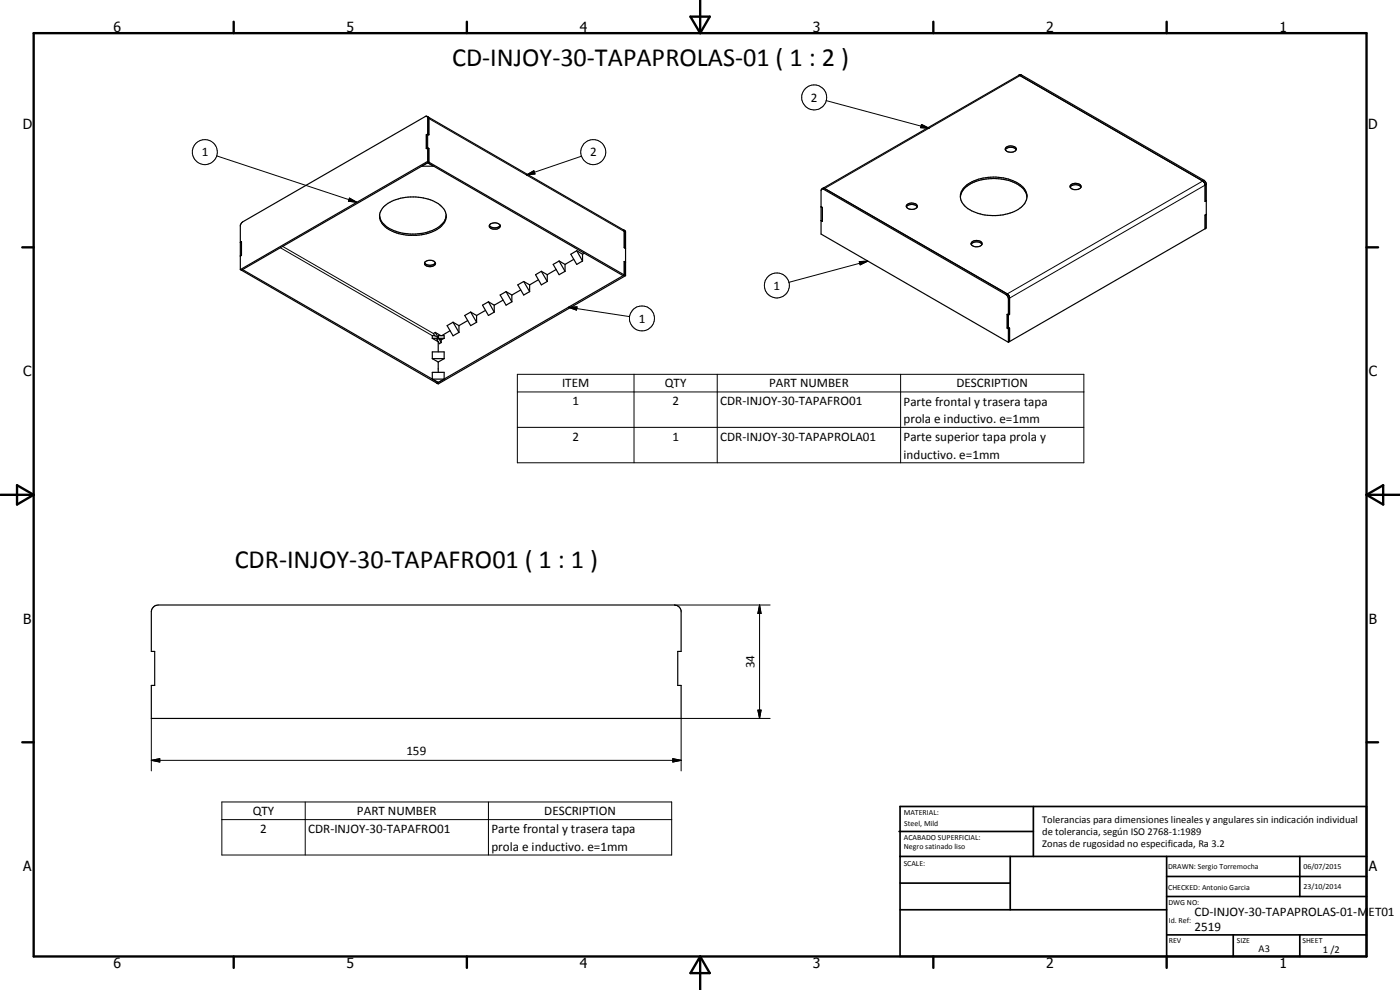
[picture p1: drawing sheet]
<svg xmlns="http://www.w3.org/2000/svg" width="420mm" height="297mm" viewBox="0 0 420 297" stroke-linecap="round" stroke-linejoin="round" font-family="sans-serif">
<g fill="none" stroke="#000" stroke-width=".35">
<path d="M128.1 34.9l.4 .2M128.5 35.1l.2 .3v5.1M128.5 35.1l58.6 33.9M305.7 22.6l.7-.2 54.9 31.7 .7 1.1v9.1l-.3 .2M305.7 22.6h.3l55 31.7 .5 .6 .2 .6v5l.3-.3M305.7 22.6l-58.7 33.9M126.6 49.9l1.7-1.1 1.8 1.1zM128 40.4v4.2M128 44.6l.3-.2 .4 .2M128 40.5l.3-.2 .4 .2M128 44.6h.1M128 40.4h.1"/>
<path d="M128 40.4l.3-.2 .4 .2M128.3 48.4v-13.1l-.4-.5-55.1 31.8-.7 1v13.3M128.3 48.8l58.7 33.9 .4-.2M128.3 48.4l.4 .2M128.3 48.4l-56.2 32.5M128.6 44.6h.1M128.6 40.4h.1M128.7 48.6l-.4 .2M128.7 44.6v4M128.7 48.6l58.7 33.9M128.7 48.6l-56.2 32.5M247 56.5l.5 .1 54.8 31.6 .7 1v5.2l-.4 .1-.3-.2"/>
<path d="M247 56.5l-.4 .2M288.2 59.1a6.1 6.1 0 0 1 4.9-4.7 14.4 14.4 0 0 1 13.9 2.2 4.4 4.4 0 0 1 1.2 2.5M289.3 56.3a13.9 13.9 0 0 1 14-2.3 6 6 0 0 1 4.9 4.8 5.7 5.7 0 0 1-4.4 4.9 14.6 14.6 0 0 1-14.2-1.9 3.8 3.8 0 0 1-.3-5.5zM301.7 45a2.07 2.07 0 0 1 3.3 0M302 44.2a2.21 2.21 0 0 1 3 .5 1.97 1.97 0 0 1-3.2 .4l-.1-.4zM321.2 56.2a2.07 2.07 0 0 1 3.2 0M321.3 55.6a2.13 2.13 0 0 1 3.1 .3 1.84 1.84 0 0 1-3 .5l-.3-.5zM72.2 72.7l.3-.2v4.1l-.3 .2M115.1 62.1a14.3 14.3 0 0 1 17.3-.3 4 4 0 0 1-.8 6.7 13.2 13.2 0 0 1-6.6 2.1 14.3 14.3 0 0 1-8.4-1.8 4.1 4.1 0 0 1-1.5-6.7zM127.4 78.9a2.14 2.14 0 0 0 3.2 0M127.5 78.6a1.85 1.85 0 0 1 3.2 .6 1.88 1.88 0 0 1-3.3-.2zM133.9 64.6a6.1 6.1 0 0 1-4.9 4.8 13.4 13.4 0 0 1-14.2-2.6l-.8-1.7"/>
<path d="M146.9 67.6a2.07 2.07 0 0 0 3.2 0M146.9 67.6a2.12 2.12 0 0 1 3.2 0M146.9 67.6a.99 .99 0 0 0 1.1 1.1 1.89 1.89 0 0 0 2.1-.7v-.4M167.8 78.3l-1.8 1 1.8 3.1 1.8-1M167.8 78.3l1.8 3.1M167.8 78.3l1.8 1M169.6 79.3v2.1M172.2 77.8l-2.6 1.5M173.1 75.2l1.7 3.1M173.1 75.2l1.7 1.1M173.1 75.2l-1.8 1.1 1.8 3 1.7-1M174.8 76.3v2"/>
<path d="M175.3 76l-.5 .3M187.1 69l.3 .3v5l.3 .2-.3-.2M187.1 69l.6 .5v13.2M187.7 78.7h.1M187.7 78.7l-.3-.3v4.1M246.4 62.1l.4 .2M246.4 62.1v8.1l56.2 32.5M246.5 66.2l.3 .2v-4.2l-.4-.2v-4.8l.2-.4 .4-.1 55.1 31.8 .5 1v9.1M246.5 62.1h-.1M272 62.1a2.07 2.07 0 0 1 3.2 0M272.1 61.5a2.12 2.12 0 0 1 3.2 .3 1.81 1.81 0 0 1-2.9 .7l-.4-.5zM291.5 73.3a2.06 2.06 0 0 1 3.2 0"/>
<path d="M291.6 72.7a2.05 2.05 0 0 1 3.1 .3 1.81 1.81 0 0 1-3 .6l-.3-.5zM361.7 64.5v4.1M361.7 68.6l-58.7 33.9M362 60.2h.1M362 64.3v.1M362 64.4v4l-.3 .2M362 64.4l-.3 .2M72.1 80.9l.4 .2M72.5 81.1l.3-.2 58.7 33.9M72.5 81.1l58.6 33.9M130.6 99.7l1.7 1M130.6 99.7l1 1.6"/>
<path d="M130.6 99.7l-.5 .4 .4 .6M135.1 99.2l-2.5 1.5M136 96.7l1.7 3M136 96.7l1.7 1M136 96.7l-1.8 1 1.8 3.1 1.7-1.1M137.7 97.7v2M140.4 96.2l-2.7 1.5M141.3 93.6l1.7 3.1M141.3 93.6l1.7 1.1M141.3 93.6l-1.8 1.1 1.8 3 1.7-1M143 94.7v2M145.7 93.1l-2.7 1.6"/>
<path d="M146.6 90.6l-1.8 1 1.8 3.1 1.7-1.1M146.6 90.6l1.7 3M146.6 90.6l1.7 1M148.3 91.6v2M151 90l-2.7 1.6M151.9 87.5l1.7 3.1M151.9 87.5l1.7 1M151.9 87.5l-1.8 1 1.8 3.1 1.7-1M153.6 88.5v2.1M156.3 87l-2.7 1.5M157.2 84.5l-1.8 1 1.8 3 1.8-1M157.2 84.5l1.8 3"/>
<path d="M157.2 84.5l1.8 1M159 85.5v2M161.6 83.9l-2.6 1.6M162.5 81.4l1.7 3.1M162.5 81.4l1.7 1M162.5 81.4l-1.8 1 1.8 3.1 1.7-1M164.2 82.4v2.1M166.9 80.9l-2.7 1.5M187.4 82.5l.3 .2M187.4 82.5l-56.3 32.5M187.7 82.7l-56.2 32.5-.4-.2M302.3 98.4l.3 .2"/>
<path d="M302.3 98.5l.3 .2M302.3 98.4v.1M302.6 98.7v4M303 94.3l-.4 .2-.3-.2v4.2M303 98.4l-.4 .2M303 98.4v4.1M303 98.5l-.4 .2M129.7 101.5l1.8 1v3.1M129.7 107.6v-2h3.6v2M129.7 107.6h3.6M129.7 107.6l1.8 1M129.7 113.7v-2h3.6v2"/>
<path d="M129.7 113.7h3.6M129.7 113.7l1.8 1.1M129.7 101.5h3.6M130.5 100.7h-.8v.8M130.5 100.7l1.1 .6M131.5 108.6v3.1M131.5 114.8l-.4 .2M131.6 101.3v-.6h1.7v.8M131.7 101.6l.7 .4M131.7 101.6l.7 1.2M131.7 101.6l-.6 .3 .8 1.2 .5-.3M132.4 102v.8"/>
<path d="M133.3 107.6l-1.8 1M133.3 113.7l-1.8 1.1M133.3 101.5l-.9 .5M303 102.5l-.4 .2M46.1 182l1.3-.5 155.7 .2a2.09 2.09 0 0 1 1.3 1.5v12.3h-1v10.2h1v9.9h-159v-9.9h1v-10.2h-1v-11.9l.1-.7z"/>
</g>
<g fill="none" stroke="#000" stroke-width=".3">
<path d="M128.3 35.3l59.4 34.3M247.9 30.2l30.9 8.3M276.6 37.3l2.2 1.2-2.5-.2zM306.5 22.5l-59.4 34.3M65.1 46.8l42 13.9M104.9 59.4l2.2 1.3-2.5-.3zM158 52.5l2.2-1.3 .4 1zM174.5 46.9l-16.5 5.6M361.3 54.1l-59.4 34.3M362 55.4l-59.4 34.3M84.1 74.3l45.6 26.4M84.9 74l45.2 26.1"/>
<path d="M257.9 78.5l2.5-.1-2.3 1.1zM260.4 78.4l-23.6 6.3M170.6 92.2l2.6-.1-.2 .9zM170.6 92.2l18.4 2.8M155.3 112.3h170v26.6h-170zM155.3 117.6h170M190.3 112.3v26.6M215.3 112.3v26.6M270.3 112.3v26.6M155.3 128.2h170M202.4 181.5h28.7M228 181.5l.4 2.6h-1z"/>
<path d="M228 181.5v34.1M45.4 215.6v15.7M227.4 213.1h1l-.4 2.5zM231.1 215.6h-26.7v15.7M45.4 228.1l2.6-.5v1zM45.4 228.1h159M201.9 227.6l2.5 .5-2.5 .5zM66.6 240.6h135v15.9h-135zM66.6 245.9h135M91.6 240.6v15.9M146.6 240.6v15.9"/>
<circle cx="244.4" cy="29.2" r="3.7"/>
<circle cx="61.5" cy="45.6" r="3.7"/>
<circle cx="178" cy="45.6" r="3.7"/>
<circle cx="192.7" cy="95.6" r="3.7"/>
<circle cx="233.2" cy="85.6" r="3.8"/>
</g>
<g fill="none" stroke="#000" stroke-width=".71">
<path d="M10.1 9.9h400v277.1h-400zM70.1 6.5v3.4M140.1 6.5v3.4M207.2 5h5.8l-2.9 4.9zM210.1 0v9.9M280.1 6.5v3.4M350.1 6.5v3.4M6.7 74.2h3.4M410.1 74.2h3.5M.1 148.5h10M5.1 145.6l5 2.9-5 2.9zM410.1 148.5h10"/>
<path d="M410.1 148.5l5-2.9v5.8zM6.7 222.7h3.4M410.1 222.7h3.5M70.1 287v3.4M140.1 287v3.4M210.1 287v10M210.1 287l2.9 5h-5.8zM280.1 287v3.4M350.1 287v3.4"/>
</g>
<g fill="none" stroke="#000" stroke-width=".51">
<path d="M269.8 249.5h40.3M270.1 242h140v45h-140zM270.1 257h140M303.2 257v16M310.1 242v15M350.1 257v30M390.1 257v12M270.1 265h33.1M270.1 273h80M350.1 269h60M350.1 263h60M350.1 280.5h60"/>
<path d="M370.1 280.5v6.5M390.1 280.5v6.5"/>
</g>
<path d="M276.6 37.3l2.2 1.2-2.5-.2zM158 52.5l2.2-1.3 .4 1zM104.9 59.4l2.2 1.3-2.5-.3zM257.9 78.5l2.5-.1-2.3 1.1zM170.6 92.2l2.6-.1-.2 .9zM228 181.5l.4 2.6h-1zM227.4 213.1h1l-.4 2.5zM45.4 228.1l2.6-.5v1zM201.9 227.6l2.5 .5-2.5 .5z" fill="#000"/>
<g font-size="7.9">
<text x="135.7" y="19.7">CD-INJOY-30-TAPAPROLAS-01 ( 1 : 2 )</text>
<text x="70.4" y="170.5">CDR-INJOY-30-TAPAFRO01 ( 1 : 1 )</text>
</g>
<g font-size="4.2">
<text x="34" y="9.6">6</text>
<text x="104" y="9.6">5</text>
<text x="174" y="9.6">4</text>
<text x="244" y="9.6">3</text>
<text x="314" y="9.6">2</text>
<text x="384" y="9.6">1</text>
<text x="6.8" y="38.7">D</text>
<text x="410.6" y="38.7">D</text>
<text x="7" y="112.9">C</text>
<text x="410.8" y="112.9">C</text>
<text x="7" y="187.1">B</text>
<text x="410.8" y="187.1">B</text>
<text x="7" y="261.4">A</text>
<text x="410.8" y="261.4">A</text>
<text x="34" y="290.4">6</text>
<text x="104" y="290.4">5</text>
<text x="174" y="290.4">4</text>
<text x="244" y="290.4">3</text>
<text x="314" y="290.4">2</text>
<text x="384" y="290.4">1</text>
</g>
<g font-size="3.9">
<text x="243.4" y="30.5">2</text>
<text x="60.5" y="46.9">1</text>
<text x="177.1" y="46.9">2</text>
<text x="232.1" y="87">1</text>
<text x="191.7" y="96.8">1</text>
<text x="168.7" y="116.2">ITEM</text>
<text x="199.5" y="116.2">QTY</text>
<text x="230.8" y="116.2">PART NUMBER</text>
<text x="287" y="116.2">DESCRIPTION</text>
<text x="171.8" y="121.5">1</text>
<text x="201.8" y="121.6">2</text>
<text x="216.1" y="121.6">CDR-INJOY-30-TAPAFRO01</text>
<text x="271.2" y="121.7">Parte frontal y trasera tapa</text>
<text x="271.2" y="127">prola e inductivo. e=1mm</text>
<text x="171.8" y="132.2">2</text>
<text x="201.8" y="132.2">1</text>
<text x="216.1" y="132.2">CDR-INJOY-30-TAPAPROLA01</text>
<text x="271.2" y="132.2">Parte superior tapa prola y</text>
<text x="271.2" y="137.6">inductivo. e=1mm</text>
<text x="226.4" y="200.6" transform="rotate(-90 226.4 200.6)">34</text>
<text x="122" y="226.6">159</text>
<text x="75.8" y="244.6">QTY</text>
<text x="107.1" y="244.5">PART NUMBER</text>
<text x="163.4" y="244.6">DESCRIPTION</text>
<text x="78.1" y="249.9">2</text>
<text x="92.5" y="249.9">CDR-INJOY-30-TAPAFRO01</text>
<text x="147.5" y="249.9">Parte frontal y trasera tapa</text>
<text x="147.5" y="255.3">prola e inductivo. e=1mm</text>
<text x="358.5" y="275">CD-INJOY-30-TAPAPROLAS-01-MET01</text>
<text x="358.5" y="279.4">2519</text>
</g>
<g font-size="3.1">
<text x="312.7" y="246.8">Tolerancias para dimensiones lineales y angulares sin indicación individual</text>
<text x="312.7" y="250.4">de tolerancia, según ISO 2768-1:1989</text>
<text x="312.7" y="254">Zonas de rugosidad no especificada, Ra 3.2</text>
<text x="377.7" y="285.6">A3</text>
<text x="397" y="285.9">1 /2</text>
</g>
<g font-size="2.4">
<text x="271.2" y="244.4">MATERIAL:</text>
<text x="271.3" y="252">ACABADO SUPERFICIAL:</text>
<text x="271.4" y="247.9">Steel, Mild</text>
<text x="271.3" y="254.6">Negro satinado liso</text>
<text x="271.2" y="259.7">SCALE:</text>
<text x="350.6" y="260.8">DRAWN: Sergio Torremocha</text>
<text x="391.2" y="260.6">06/07/2015</text>
<text x="350.6" y="267">CHECKED: Antonio Garcia</text>
<text x="391.2" y="266.7">23/10/2014</text>
<text x="350.6" y="271.4">DWG NO:</text>
<text x="350.8" y="276.9">Id. Ref:</text>
<text x="350.8" y="282.8">REV</text>
<text x="371.2" y="282.9">SIZE</text>
<text x="390.9" y="282.9">SHEET</text>
</g>
</svg>
